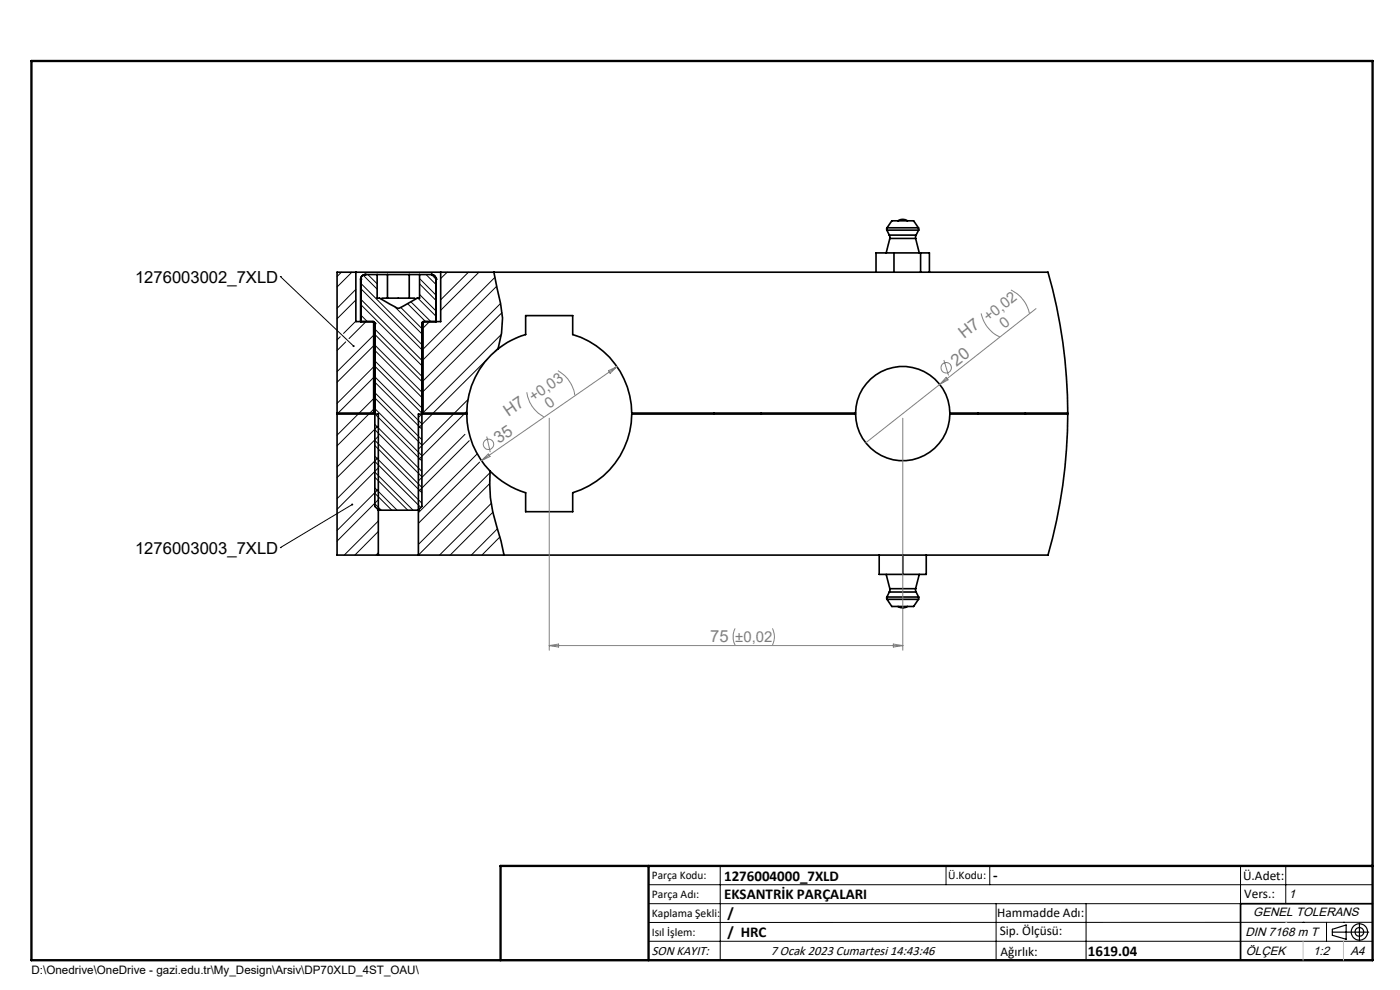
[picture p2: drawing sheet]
<svg xmlns="http://www.w3.org/2000/svg" width="297mm" height="210mm" viewBox="0 0 297 210" stroke-linecap="round" stroke-linejoin="round" font-family="sans-serif">
<g fill="none" stroke="#000" stroke-width=".21">
<path d="M59.5 58.7h.1M59.5 58.7l15.5 14.7M72.4 57.7l-.9 1M74.6 57.7l-3.1 3.2M77 58.4l3 2.9M78 58.2l2 2M89 59.1l3.5 3.5M90.4 58.2l2.1 2.2M91.5 58.2l1 1M94.9 57.7l-1.4 1.4M99.4 57.7l-5.9 5.9M101.6 57.7l-8.1 8.1"/>
<path d="M105 58.9l-15.3 15.2M72.2 71.4l-.7 .7M73.3 72.5l-1.8 1.9M75.5 61.4l-4 4M75.5 68.1l-2.6 2.6M75.5 63.6l-4 4M76.5 67.9l.3 .3M76.5 64.6l13 13M76.5 61.2l13 13M76.5 66.8l1.4 1.4M76.5 63.5l13 12.9M76.5 60.1l13 13"/>
<path d="M77.6 68.2l-3.6 3.6M79.3 71.1l-7.8 7.7M79.3 77.8l-7.8 7.8M79.3 73.3l-7.8 7.8M79.5 77.7l10 10M79.5 74.3l10 10M79.5 70.9l10 10M79.5 79.9l10 10M79.5 76.5l10 10M79.5 73.2l10 10M79.5 69.8l10 10M83.8 65.1l5.7 5.7"/>
<path d="M85 65.2l4.5 4.5M86.5 64.4l3.8 3.8M87.2 64l4.2 4.2M88.7 63.2l3.8 3.9M89 60.2l3.5 3.5M89 62.5l3.5 3.5M91.1 68.2l-1.4 1.4M103.4 76.2l-11.5 11.4M105.3 60.7l-15.6 15.6M105.7 73.8l-.7 .8M106.2 64.4l-16.5 16.4M106.4 70.9l-16.7 16.7"/>
<path d="M106.5 66.3l-16.8 16.8M76 87.8l-4.5 4.5M78.2 87.8l-6.7 6.8M79.3 84.6l-3.1 3M79.3 80.1l-7.6 7.5M79.3 86.8l-.8 .8M79.5 97.9l9.8 9.7M79.5 94.5l10 10M79.5 91.1l10 10M79.5 87.8l10 10M79.5 84.4l10 10M79.5 81.1l10 9.9"/>
<path d="M79.5 96.8l10 9.9M79.5 93.4l10 10M79.5 90l10 10M79.5 86.7l10 10M79.5 83.3l10 10M80.3 90.3l-8.8 8.8M80.3 97l-8.8 8.8M80.3 92.6l-8.8 8.7M80.3 99.3l-8.8 8.7M89.5 87.8l-.7 .7M91.7 87.8l-2.9 3M96.2 87.8l-7.4 7.5"/>
<path d="M98.5 87.8l-9.7 9.7M98.6 92.1l-9.8 9.9M99 87.3l-.4 .3M99.3 84.8l-2.9 2.8M99.6 93.5l-10.8 10.8M101.2 96.3l-12.4 12.5M101.7 98l-12.9 13M59.5 116.2h.1M74.7 107l-15.2 9.2M79.5 104.6l3.6 3.6M79.5 101.2l7 7M79.5 106.8l1.4 1.4"/>
<path d="M79.5 103.5l4.7 4.7M79.5 100.1l8.1 8.1M80.3 103.8l-8.8 8.7M80.3 117.3l-.5 .4M80.3 110.5l-7.3 7.2M80.3 106l-8.8 8.8M80.3 112.7l-5 5M103.9 102.6l-15.1 15.1M103.9 100.3l-15.1 15.2M104.2 106.8l-11 10.9M104.6 108.6l-9.1 9.1M105.5 112.2l-5.5 5.5"/>
<path d="M106 113.9l-3.8 3.8M106.9 117.5l-.2 .2M137.6 187.7h153.6M137.6 191.7h153.6M137.6 199.7h153.6M152.8 183.7v20M200.7 183.7v4M210 183.7v4M211.3 191.7v12M230.4 191.7v12M263.2 183.7v20M272.8 183.7v8"/>
<path d="M276.4 195.6h.1M281.4 195.6v4.1M285 195.6h.1M291.2 195.6l-153.6 .1"/>
</g>
<g fill="none" stroke="#000" stroke-width=".35">
<path d="M75.5 57.7h18M75.5 57.7v10.5h3.8v19.4M75.5 57.7h-4v29.9h7.8M76.5 59.2h.1M76.5 59.2v9M77.5 58.2a.96 .96 0 0 0-1 1M77.5 58.2l-.2 .1a.94 .94 0 0 0-.8 .9M77.5 58.2h.1M77.5 58.2h14M80 58.2v5h.5l3.2 1.8a.97 .97 0 0 0 1 .4l3.8-2.2h.5v-5M82.2 58.2v5M86.8 58.2v5"/>
<path d="M91.5 58.2a.96 .96 0 0 1 1 1M91.5 58.2a1.02 1.02 0 0 1 1 1M91.5 58.2h.1M92.5 59.2h.1M92.5 59.2v9M93.5 57.7h128.8a108.6 108.6 0 0 1 4.2 29.9h-25a10 10 0 0 0-10-9.9 10 10 0 0 0-10 9.9h-47.5a17.6 17.6 0 0 0-12.5-16.6v-4.1h-10v4.1a17.4 17.4 0 0 0-5.8 3M93.5 57.7v10.5h-3.8v19.4M104.8 57.7l1.4 6.6 .4 3.2-.2 3.2-.7 3.3M185.8 57.7v-4.1h11.4v4.1M188.1 48.8h6.8M188.1 48.8l.6 1.1M188.2 48.3l-.1 .5"/>
<path d="M188.2 48.3l1-1.5h4.6l1 1.5M188.2 48.3h6.6M188.7 49.9l.1 .7M188.7 49.9h5.6M188.8 50.6h5.4M188.8 50.6l-.8 3M189.7 53.6v4.1M190.5 46.8a1.75 1.75 0 0 1 2 0M194.2 50.6l.8 3M194.3 49.9l-.1 .7M194.8 48.3l.1 .5M194.9 48.8l-.6 1.1"/>
<path d="M195.3 53.6v4.1M79.1 68.2l.3 .1 .1 .3M79.3 68.3l.2 .3M79.5 68.6h.1M79.5 68.6v38.8l.8 .8M81 63.2h7M89.5 68.6h.1M89.5 68.6v38.8l-.8 .8M89.7 68.3l-.2 .3M89.9 68.2l-.3 .2-.1 .2M105.7 74a17.5 17.5 0 0 0-6.7 13.6h-9.3M71.5 87.8h8.8v29.9h-8.8z"/>
<path d="M79.3 87.6h.2M89.5 87.6h.2M104 99.9a18.4 18.4 0 0 0 7.5 4.6v4h10v-4a17.6 17.6 0 0 0 12.5-16.7h47.5a10 10 0 0 0 10 9.9 10 10 0 0 0 10-9.9h25a109.1 109.1 0 0 1-4.2 29.9h-133.5M104 99.9a29.2 29.2 0 0 0 1.4 11.8l.9 3.1 .6 2.9M104 99.9a17.2 17.2 0 0 1-5-12.1h-10.2v29.9M151.5 87.6v.2M161.5 87.6v.2M207.5 87.6v.2M217.5 87.6v.2M80.3 117.7h8.5M80.3 108.2h.1M80.3 108.2h8.4"/>
<path d="M88.7 108.2h.1M186.5 117.7v4.1h10v-4.1M191.5 117.7v4.1M188 121.8l.8 3.1M188.1 126.6l.1 .5M188.1 126.6h6.8M188.2 127.1l1 1.5h4.6l1-1.5M188.2 127.1h6.6M188.7 125.6h5.6M188.7 125.6l-.6 1M188.8 124.9l-.1 .7M188.8 124.9h5.4"/>
<path d="M190.5 128.6a1.93 1.93 0 0 0 2 0M194.2 124.9l.1 .7M194.3 125.6l.6 1M194.9 126.6l-.1 .5M195 121.8l-.8 3.1M291.2 191.7h-28v12"/>
</g>
<g fill="none" stroke="#808080" stroke-width=".21">
<path d="M118.4 78.6a7.3 7.3 0 0 1 3.6 5.2M129.1 78.6l1.8-.8-1.5 1.4zM130.9 77.8l-28.8 19.9M200.2 76.4l1 3.2M208.1 66.5a7 7 0 0 0 4 5M214.5 61.5a7.3 7.3 0 0 1 3.9 5M219.8 65.5l-20.4 16.1M102.1 97.7l1.5-1.4 .4 .5zM103.3 92.6l.7 3.3M111.8 83.2a6.9 6.9 0 0 0 3.6 5.2M116.5 88.7v49.2M191.5 88.7v49.2"/>
<path d="M199.4 81.6l-15.7 12.3M200.7 80l.4 .6-1.7 1zM116.5 136.9h75M116.5 136.9l2-.3v.7zM156 133.3a3.9 3.9 0 0 0 0 3.6M163.9 133.3a3.9 3.9 0 0 1 0 3.6M189.5 136.6l2 .3-2 .4z"/>
<circle cx="200.7" cy="78" r="1.12"/>
<circle cx="103.6" cy="94.2" r="1.1"/>
</g>
<g fill="none" stroke="#000" stroke-width=".25">
<path d="M282.6 197.7h7.8M282.6 197.1l3-.9v3l-3-.8zM288.4 195.8v3.8M106.2 203.7h185"/>
<circle cx="288.4" cy="197.7" r="1.74"/>
<circle cx="288.4" cy="197.7" r=".93"/>
</g>
<path d="M6.7 12.9h284.5v190.8h-284.5zM137.6 183.7v20M291.2 183.7h-185v20" fill="none" stroke="#000" stroke-width=".5"/>
<path d="M276.4 199.7v4M285 199.7v4" fill="none" stroke="#c0c0c0" stroke-width=".21"/>
<path d="M272.8 195.6h.1" fill="none" stroke="#c0c0c0" stroke-width=".25"/>
<path d="M74.9 73.3l-.1 .1a.22 .22 0 0 0 .1 .2 .22 .22 0 0 0 .3-.1l-.2-.1 .2 .1v-.2zM74.5 106.9a.22 .22 0 0 0 .2 .3 .22 .22 0 0 0 .2-.3z" fill="#000"/>
<g font-size="3.5">
<text x="28.7" y="59.9">1276003002_7XLD</text>
<text x="28.7" y="117.4">1276003003_7XLD</text>
</g>
<g font-size="3.5" fill="#808080">
<text x="204.6" y="72" transform="rotate(-38 204.6 72)">H7 +0,02</text>
<text x="202.9" y="77.8" transform="rotate(-38 202.9 77.8)">20</text>
<text x="107.8" y="88.5" transform="rotate(-35 107.8 88.5)">H7 +0,03</text>
<text x="105.8" y="94.2" transform="rotate(-35 105.8 94.2)">35</text>
<text x="150.6" y="136.1">75 ±0,02</text>
</g>
<g font-size="3.2" fill="#808080">
<text x="213.1" y="69.8" transform="rotate(-38 213.1 69.8)">0</text>
<text x="116.5" y="86.8" transform="rotate(-35 116.5 86.8)">0</text>
</g>
<g font-size="3.2">
<text x="153.6" y="186.8">1276004000_7XLD</text>
<text x="153.6" y="190.8">EKSANTRİK PARÇALARI</text>
<text x="210.7" y="186.6">-</text>
<text x="154.3" y="194.8">/</text>
<text x="154.3" y="198.8">/ HRC</text>
<text x="230.8" y="202.8">1619.04</text>
</g>
<g font-size="2.8">
<text x="263.7" y="186.7">Ü.Adet:</text>
<text x="263.9" y="190.5">Vers.:</text>
<text x="211.5" y="194.5">Hammadde Adı:</text>
<text x="138.3" y="202.6">SON KAYIT:</text>
<text x="163.5" y="202.6">7 Ocak 2023 Cumartesi 14:43:46</text>
<text x="212.1" y="198.4">Sip. Ölçüsü:</text>
<text x="212.2" y="202.7">Ağırlık:</text>
</g>
<g font-size="2.6">
<text x="273.4" y="190.4">1</text>
<text x="265.9" y="194.4">GENEL TOLERANS</text>
<text x="264.2" y="198.5">DIN 7168 m T</text>
<text x="264.3" y="202.6">ÖLÇEK</text>
<text x="278.5" y="202.6">1:2</text>
<text x="286.5" y="202.6">A4</text>
</g>
<g font-size="2.5">
<text x="138.3" y="186.4">Parça Kodu:</text>
<text x="138.3" y="190.5">Parça Adı:</text>
<text x="201.2" y="186.5">Ü.Kodu:</text>
<text x="138.3" y="194.5">Kaplama Şekli:</text>
<text x="138.3" y="198.6">Isıl İşlem:</text>
<text x="6.7" y="206.7">D:\Onedrive\OneDrive - gazi.edu.tr\My_Design\Arsiv\DP70XLD_4ST_OAU\</text>
</g>
</svg>
